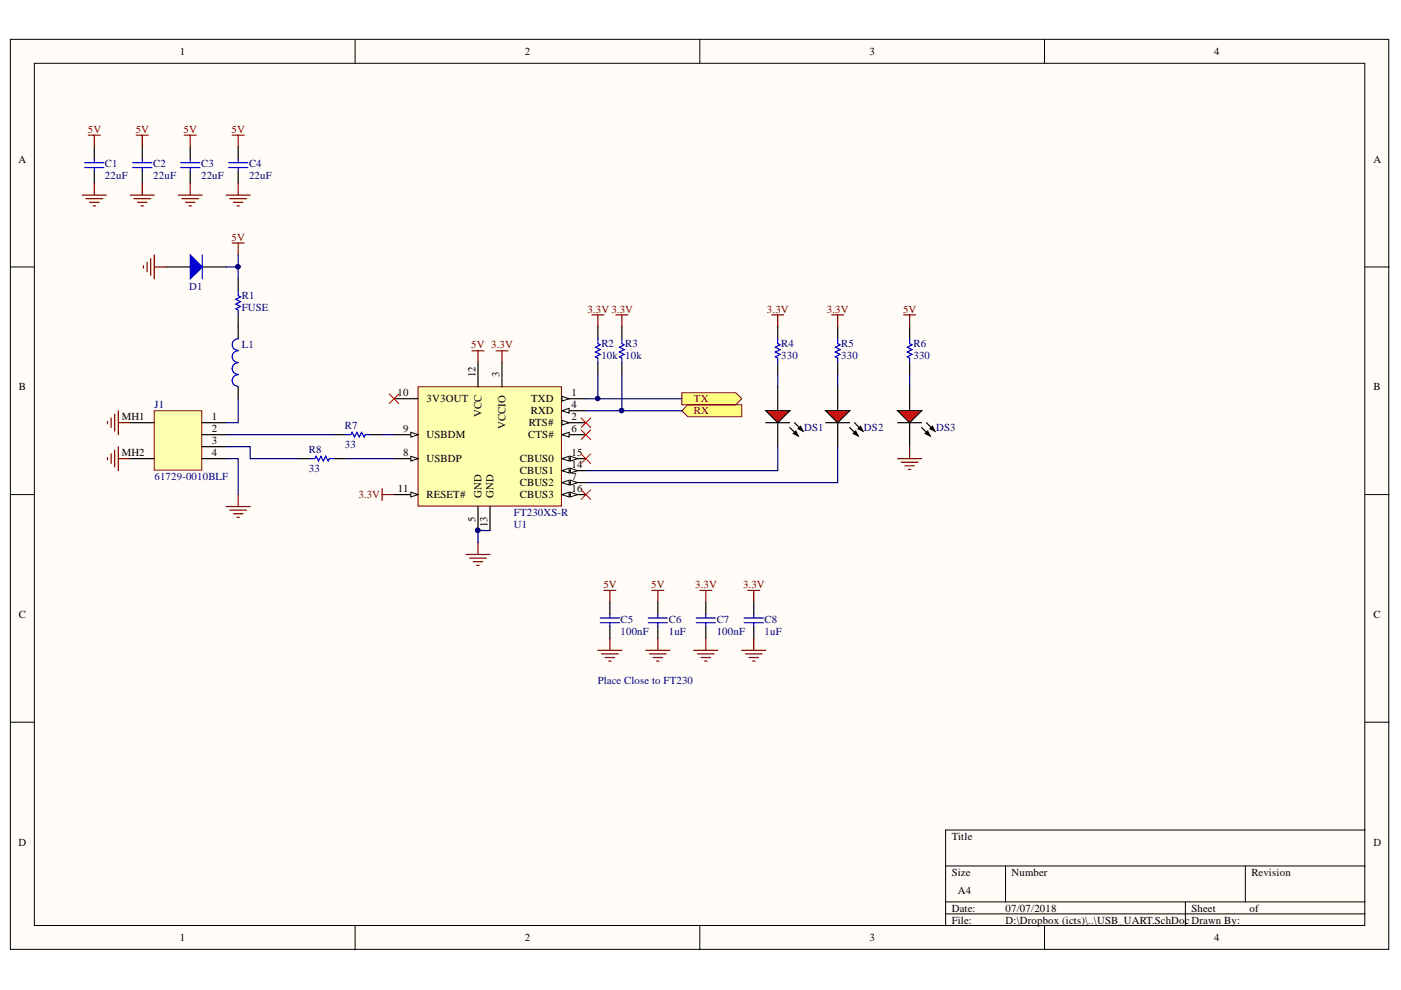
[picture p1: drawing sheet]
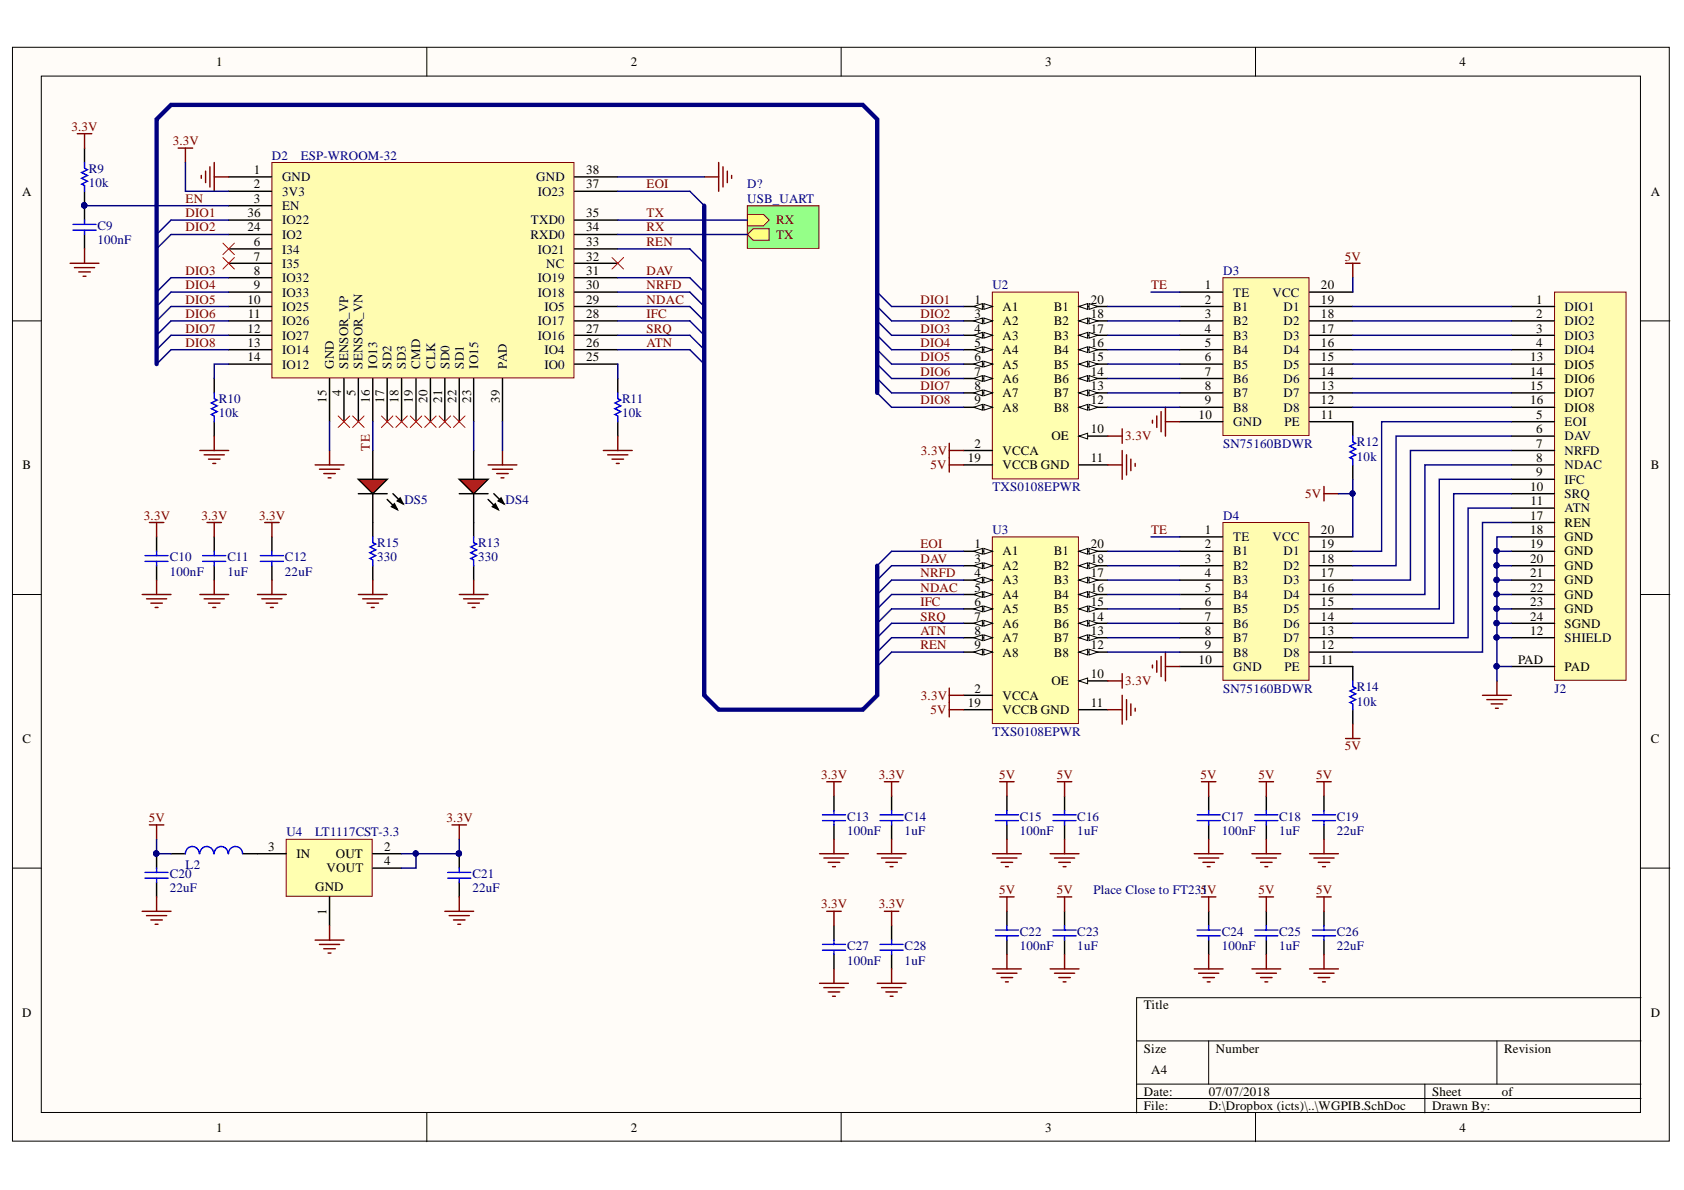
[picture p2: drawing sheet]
# Altium project WGPIB.PrjPCB
2 sheets, 60 parts. Net scope: hierarchical (ports join the sheet entries above them; power ports are global).
Board file: WGPIB.PcbDoc
Sheets:
  WGPIB.SchDoc
    D? = USB_UART.SchDoc

## Sheet WGPIB.SchDoc
size A4

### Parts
C9  100nF  [CAPC0805(2012)145_N]
C10  100nF  [CAPC0805(2012)145_N]
C11  1uF  [CAPC0805(2012)145_N]
C12  22uF  [CAPC1206(3216)190_M]
C13  100nF  [CAPC0805(2012)145_N]
C14  1uF  [CAPC0805(2012)145_N]
C15  100nF  [CAPC0805(2012)145_N]
C16  1uF  [CAPC0805(2012)145_N]
C17  100nF  [CAPC0805(2012)145_N]
C18  1uF  [CAPC0805(2012)145_N]
C19  22uF  [CAPC1206(3216)190_M]
C20  22uF  [CAPC1206(3216)190_M]
C21  22uF  [CAPC1206(3216)190_M]
C22  100nF  [CAPC0805(2012)145_N]
C23  1uF  [CAPC0805(2012)145_N]
C24  100nF  [CAPC0805(2012)145_N]
C25  1uF  [CAPC0805(2012)145_N]
C26  22uF  [CAPC1206(3216)190_M]
C27  100nF  [CAPC0805(2012)145_N]
C28  1uF  [CAPC0805(2012)145_N]
D2  ESP-WROOM-32  [ESP-WROOM-32]
D3  SN75160BDWR  [SOIC-20]
D4  SN75160BDWR  [SOIC-20]
DS4  TLMS1100-GS08  [VISH-TLMX1100_V]  (value not drawn)
DS5  TLMS1100-GS08  [VISH-TLMX1100_V]  (value not drawn)
J2  GPIB  [GPIB THT]  (value not drawn)
L2  FBMJ2125HM210NT  [INDC2013X105X50LL20T30]  (value not drawn)
R9  10k  [RESC0805(2012)_M]
R10  10k  [RESC0805(2012)_M]
R11  10k  [RESC0805(2012)_M]
R12  10k  [RESC0805(2012)_M]
R13  330  [RESC0805(2012)_M]
R14  10k  [RESC0805(2012)_M]
R15  330  [RESC0805(2012)_M]
U2  TXS0108EPWR  [PW0020A_M]
U3  TXS0108EPWR  [PW0020A_M]
U4  LT1117CST-3.3  [LT-ST-3-SOT-223_M]

### Sub-sheets
D? = USB_UART: RX (in), TX (out)

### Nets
3.3V: C10.2 C11.2 C12.2 C13.2 C14.2 C21.2 C27.2 C28.2 D2.2(3V3) R9.2 U2.2(VCCA) U2.10(OE) U3.2(VCCA) U3.10(OE) U4.2(OUT) U4.4(VOUT)
5V: C15.2 C16.2 C17.2 C18.2 C19.2 C20.2 C22.2 C23.2 C24.2 C25.2 C26.2 D3.20(VCC) D4.20(VCC) L2.1 R12.1 R14.1 U2.19(VCCB) U3.19(VCCB)
GND: C9.1 C10.1 C11.1 C12.1 C13.1 C14.1 C15.1 C16.1 C17.1 C18.1 C19.1 C20.1 C21.1 C22.1 C23.1 C24.1 C25.1 C26.1 C27.1 C28.1 D2.1(GND) D2.15(GND) D2.38(GND) D2.39(PAD) D3.10(GND) D4.10(GND) J2.12(SHIELD) J2.18(GND) J2.19(GND) J2.20(GND) J2.21(GND) J2.22(GND) J2.23(GND) J2.24(SGND) J2.PAD R10.1 R11.1 R13.1 R15.1 U2.11(GND) U3.11(GND) U4.1(GND)
ATN: D2.26(IO4) U3.8(A7)
DAV: D2.31(IO19) U3.3(A2)
DIO1: D2.36(IO22) U2.1(A1)
DIO2: D2.24(IO2) U2.3(A2)
DIO3: D2.8(IO32) U2.4(A3)
DIO4: D2.9(IO33) U2.5(A4)
DIO5: D2.10(IO25) U2.6(A5)
DIO6: D2.11(IO26) U2.7(A6)
DIO7: D2.12(IO27) U2.8(A7)
DIO8: D2.13(IO14) U2.9(A8)
EN: C9.2 D2.3(EN) R9.1
EOI: D2.37(IO23) U3.1(A1)
IFC: D2.28(IO17) U3.6(A5)
NDAC: D2.29(IO5) U3.5(A4)
NRFD: D2.30(IO18) U3.4(A3)
REN: D2.33(IO21) U3.9(A8)
RX: D2.34(RXD0) ; sheet D?/TX
SRQ: D2.27(IO16) U3.7(A6)
TE: D2.16(IO13) D3.1(TE) D4.1(TE) DS5.1(A)
TX: D2.35(TXD0) ; sheet D?/RX
NetD2_14: D2.14(IO12) R10.2
NetD2_23: D2.23(IO15) DS4.1(A)
NetD2_25: D2.25(IO0) R11.2
NetD3_2: D3.2(B1) U2.20(B1)
NetD3_3: D3.3(B2) U2.18(B2)
NetD3_4: D3.4(B3) U2.17(B3)
NetD3_5: D3.5(B4) U2.16(B4)
NetD3_6: D3.6(B5) U2.15(B5)
NetD3_7: D3.7(B6) U2.14(B6)
NetD3_8: D3.8(B7) U2.13(B7)
NetD3_9: D3.9(B8) U2.12(B8)
NetD3_11: D3.11(PE) R12.2
NetD3_12: D3.12(D8) J2.16(DIO8)
NetD3_13: D3.13(D7) J2.15(DIO7)
NetD3_14: D3.14(D6) J2.14(DIO6)
NetD3_15: D3.15(D5) J2.13(DIO5)
NetD3_16: D3.16(D4) J2.4(DIO4)
NetD3_17: D3.17(D3) J2.3(DIO3)
NetD3_18: D3.18(D2) J2.2(DIO2)
NetD3_19: D3.19(D1) J2.1(DIO1)
NetD4_2: D4.2(B1) U3.20(B1)
NetD4_3: D4.3(B2) U3.18(B2)
NetD4_4: D4.4(B3) U3.17(B3)
NetD4_5: D4.5(B4) U3.16(B4)
NetD4_6: D4.6(B5) U3.15(B5)
NetD4_7: D4.7(B6) U3.14(B6)
NetD4_8: D4.8(B7) U3.13(B7)
NetD4_9: D4.9(B8) U3.12(B8)
NetD4_11: D4.11(PE) R14.2
NetD4_12: D4.12(D8) J2.17(REN)
NetD4_13: D4.13(D7) J2.11(ATN)
NetD4_14: D4.14(D6) J2.10(SRQ)
NetD4_15: D4.15(D5) J2.9(IFC)
NetD4_16: D4.16(D4) J2.8(NDAC)
NetD4_17: D4.17(D3) J2.7(NRFD)
NetD4_18: D4.18(D2) J2.6(DAV)
NetD4_19: D4.19(D1) J2.5(EOI)
NetDS4_2: DS4.2(K) R13.2
NetDS5_2: DS5.2(K) R15.2
NetL2_2: L2.2 U4.3(IN)

Not connected (* = marked no-connect by the designer): D2 4(SENSOR_VP)* 5(SENSOR_VN)* 6(I34)* 7(I35)* 17(SD2)* 18(SD3)* 19(CMD)* 20(CLK)* 21(SD0)* 22(SD1)* 32(NC)*

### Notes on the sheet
- Place Close to FT231

## Sheet USB_UART.SchDoc
size A4

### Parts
C1  22uF  [CAPC1206(3216)190_M]
C2  22uF  [CAPC1206(3216)190_M]
C3  22uF  [CAPC1206(3216)190_M]
C4  22uF  [CAPC1206(3216)190_M]
C5  100nF  [CAPC0805(2012)145_N]
C6  1uF  [CAPC0805(2012)145_N]
C7  100nF  [CAPC0805(2012)145_N]
C8  1uF  [CAPC0805(2012)145_N]
D1  MMSD4148T3G  [ONSC-SOD123-2-425G-04_V]  (value not drawn)
DS1  TLMS1100-GS08  [VISH-TLMX1100_V]  (value not drawn)
DS2  TLMS1100-GS08  [VISH-TLMX1100_V]  (value not drawn)
DS3  TLMS1100-GS08  [VISH-TLMX1100_V]  (value not drawn)
J1  61729-0010BLF  [FCI-61729-0010BLF-6_V]
L1  FBMJ2125HM210NT  [INDC2013X105X50LL20T30]  (value not drawn)
R1  FUSE  [RESC0805(2012)_M]
R2  10k  [RESC0805(2012)_M]
R3  10k  [RESC0805(2012)_M]
R4  330  [RESC0805(2012)_M]
R5  330  [RESC0805(2012)_M]
R6  330  [RESC0805(2012)_M]
R7  33  [RESC0805(2012)_M]
R8  33  [RESC0805(2012)_M]
U1  FT230XS-R  [SSOP-16_M]

### Ports
RX (in), TX (out)

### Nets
3.3V: C7.2 C8.2 R2.2 R3.2 R4.2 R5.2 U1.3(VCCIO) U1.11(RESET#)
5V: C1.2 C2.2 C3.2 C4.2 C5.2 C6.2 D1.1(CATHODE) R1.2 R6.2 U1.12(VCC)
GND: C1.1 C2.1 C3.1 C4.1 C5.1 C6.1 C7.1 C8.1 D1.2(ANODE) DS3.2(K) J1.4 J1.MH1 J1.MH2 U1.5(GND) U1.13(GND)
RX: R2.1 U1.1(TXD) ; port TX
TX: R3.1 U1.4(RXD) ; port RX
NetDS1_1: DS1.1(A) R4.1
NetDS1_2: DS1.2(K) U1.14(CBUS1)
NetDS2_1: DS2.1(A) R5.1
NetDS2_2: DS2.2(K) U1.7(CBUS2)
NetDS3_1: DS3.1(A) R6.1
NetJ1_1: J1.1 L1.1
NetJ1_2: J1.2 R7.1
NetJ1_3: J1.3 R8.1
NetL1_2: L1.2 R1.1
NetR7_2: R7.2 U1.9(USBDM)
NetR8_2: R8.2 U1.8(USBDP)

Not connected (* = marked no-connect by the designer): U1 2(RTS#)* 6(CTS#)* 10(3V3OUT)* 15(CBUS0)* 16(CBUS3)*

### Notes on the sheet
- Place Close to FT230

## Nets that join several sheets
3.3V: WGPIB (16 pins), USB_UART (8 pins)
5V: WGPIB (18 pins), USB_UART (10 pins)
GND: WGPIB (42 pins), USB_UART (15 pins)
RX: WGPIB (D2.34), USB_UART (R2.1 U1.1)
TX: WGPIB (D2.35), USB_UART (R3.1 U1.4)
